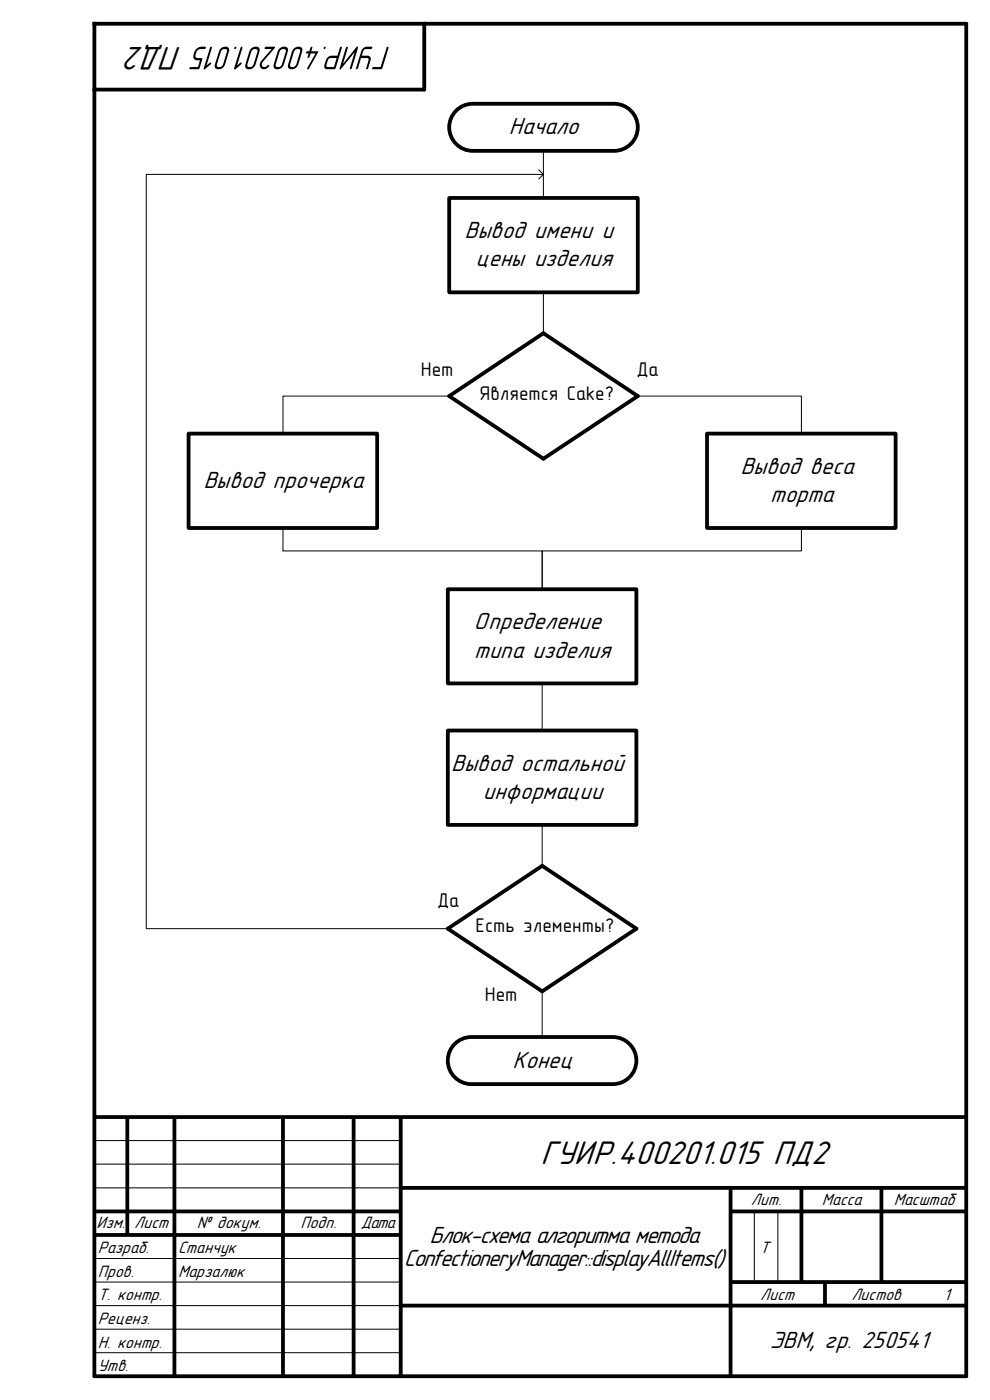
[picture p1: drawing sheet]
<svg xmlns="http://www.w3.org/2000/svg" width="210mm" height="297mm" viewBox="0 0 210 297" stroke-linecap="round" stroke-linejoin="round" font-family="sans-serif">
<path d="M20 5h185v287h-185zM90 5v14h-70" fill="none" stroke="#000" stroke-width=".8"/>
<g fill="none" stroke="#000" stroke-width=".8" stroke-linecap="butt">
<path d="M20 237h185M27 237v25M37 237v55M60 237v55M75 237v55M85 237v55M20 257h65M85 252h120M155 252v40M155 257h50M170 252v20M187 252v20"/>
<path d="M20 262h65M85 277h120M155 272h50M175 272v5"/>
</g>
<path d="M20 242h65M20 247h65M20 252h65M160 257v15M165 257v15M20 267h65M20 272h65M20 277h65M20 282h65M20 287h65" fill="none" stroke="#000" stroke-width=".21"/>
<g fill="#000">
<path d="M49.6 10.2a.25 .25 0 0 0 .5 0 .25 .25 0 0 0-.5 0zM46.9 10.2l-.5 .8-.8 2.6a.81 .81 0 0 0 .2 1 .81 .81 0 0 0 .9 .1l.5-.3 .4-.5 1-2.9a.85 .85 0 0 0-.4-1.1 .85 .85 0 0 0-1 .2zM47 10.7a.72 .72 0 0 1 1.2 0l-.9 2.9a.74 .74 0 0 1-.5 .6 .74 .74 0 0 1-.8-.3zM44.6 10l-1.4 4.7 .3-.1 1.3-1.1v-.2h-.2l-.8 .6 1.2-3.7-.1-.3zM41.6 10.5a1.82 1.82 0 0 0-.3 2.1l1.1 .2-.4 1.4h-1.5a.24 .24 0 0 0-.3 .2 .24 .24 0 0 0 .1 .3l1.9-.1 .7-2.2-1-.1a.5 .5 0 0 1-.4-.7l.2-.5a1 1 0 0 1 .8-.7h.8a.28 .28 0 0 0 .3-.2 .28 .28 0 0 0-.1-.3h-1.1z"/>
<path d="M66 10l-.4 .9h-.4a.25 .25 0 0 0-.3 .1 .25 .25 0 0 0 .1 .3h.5l-.3 .8a.22 .22 0 0 0 .2 .2 .22 .22 0 0 0 .3-.2l.2-.8h1l-1.7 3.1a.21 .21 0 0 0 .1 .3 .21 .21 0 0 0 .3-.2l1.9-3.4-.1-.2h-1.4l.3-.8-.2-.2zM62.2 10.4l-1.1 3.2a.8 .8 0 0 0 .2 1 .8 .8 0 0 0 1 .1l.5-.3 .4-.5 .9-2.9a.85 .85 0 0 0-.3-1.1 .85 .85 0 0 0-1.1 .2zM62.5 10.7a.71 .71 0 0 1 1.2 0l-.8 2.9a.74 .74 0 0 1-.6 .6 .74 .74 0 0 1-.8-.3zM59.4 10.2l-.5 .8-.8 2.6a.8 .8 0 0 0 .2 1 .8 .8 0 0 0 .9 .1l.5-.3 .4-.5 .9-2.9a.85 .85 0 0 0-.3-1.1 .85 .85 0 0 0-1.1 .2zM59.5 10.7a.71 .71 0 0 1 1.1 0l-.8 2.9a.74 .74 0 0 1-.6 .6 .74 .74 0 0 1-.7-.3zM56.2 10.1l-.1 .2 .2 .1h1.3l-2.1 2.5a1.02 1.02 0 0 0 .1 1.7 1.02 1.02 0 0 0 1.5-.8h-.2a.66 .66 0 0 1-.9 .4 .66 .66 0 0 1-.3-.9l2.6-3.2-.1-.2h-1.8zM53.4 10.2l-.5 .8-.8 2.6a.8 .8 0 0 0 .2 1 .8 .8 0 0 0 .9 .1l.5-.3 .4-.5 .9-2.9a.85 .85 0 0 0-.3-1.1 .85 .85 0 0 0-1.1 .2zM53.5 10.7a.71 .71 0 0 1 1.1 0l-.8 2.9a.74 .74 0 0 1-.6 .6 .74 .74 0 0 1-.7-.3zM51.1 10l-1.4 4.5v.2l.3-.1 1.3-1.1v-.2h-.3l-.7 .6 1.1-3.7v-.3z"/>
<path d="M82.1 10l-1.4 4.2h-1.5a.25 .25 0 0 0-.2 .2 .25 .25 0 0 0 .1 .3h1.7l.3-.2 1.3-4.3v-.3zM76.9 10.4l-1.4 4.2 .1 .1 .3-.2 .7-2.2 1.5 .1 .1 .4-.6 1.8 .3 .1 .2-.2 .5-1.7v-.7l-.6-.3h-1.2l.5-1.3 1.4-.1a.26 .26 0 0 0 .3-.2 .26 .26 0 0 0-.2-.3h-1.3zM73.4 10.1l-1.3 4.6h.2l2.9-3.6-1 3.5h.3l1.4-4.7h-.1l-.2 .1-2.8 3.5 1-3.4-.1-.2zM69.8 12.4l1.6-.1-.6 1.9-1.5-.1v-.3zM69.4 12.3l-.6 1.5 .1 .6 .5 .3 1.7-.1 1.4-4.6-.2-.1-.2 .2-.5 1.7-1.6 .1zM68.6 10.2a.25 .25 0 0 0 .5 0 .25 .25 0 0 0-.5 0z"/>
</g>
<path d="M96.5 23.8a5 5 0 0 1 3.8-1.8h30a5 5 0 0 1 5 5 5 5 0 0 1-5 5h-30a5 5 0 0 1-4.5-2.9 5 5 0 0 1 .7-5.3z" fill-rule="evenodd" fill="#fff"/>
<path d="M96.5 23.8a5 5 0 0 1 3.8-1.8h30a5 5 0 0 1 5 5 5 5 0 0 1-5 5h-30a5 5 0 0 1-4.5-2.9 5 5 0 0 1 .7-5.3z" fill="none" stroke="#000" stroke-width=".8"/>
<path d="M95.3 42h40v20h-40z" fill="#fff"/>
<path d="M95.3 42h40v20h-40z" fill="none" stroke="#000" stroke-width=".8"/>
<path d="M150 92h40v20h-40z" fill="#fff"/>
<path d="M95.3 84l20-13.3 20 13.3-20 13.3zM150 92h40v20h-40z" fill="none" stroke="#000" stroke-width=".8"/>
<path d="M115.3 32v10" fill="none" stroke="#000" stroke-width=".21"/>
<path d="M40 92h40v20h-40z" fill="#fff"/>
<path d="M40 92h40v20h-40z" fill="none" stroke="#000" stroke-width=".8"/>
<path d="M95 125h40v20h-40z" fill="#fff"/>
<path d="M95 125h40v20h-40z" fill="none" stroke="#000" stroke-width=".8"/>
<path d="M115.3 62v8.7M95.3 84h-35.3v8M135.3 84h34.7v8M60 112v4.9h55v8.1" fill="none" stroke="#000" stroke-width=".21"/>
<path d="M95 155h40v20h-40z" fill="#fff"/>
<path d="M95 155h40v20h-40z" fill="none" stroke="#000" stroke-width=".8"/>
<path d="M96.2 221.8a5 5 0 0 1 3.8-1.8h30a5 5 0 0 1 5 5 5 5 0 0 1-5 5h-30a5 5 0 0 1-4.5-2.9 5 5 0 0 1 .7-5.3z" fill-rule="evenodd" fill="#fff"/>
<path d="M95 197l20-13.3 20 13.3-20 13.3zM96.2 221.8a5 5 0 0 1 3.8-1.8h30a5 5 0 0 1 5 5 5 5 0 0 1-5 5h-30a5 5 0 0 1-4.5-2.9 5 5 0 0 1 .7-5.3z" fill="none" stroke="#000" stroke-width=".8"/>
<path d="M114.3 36l1 1-1 1M115.3 37h-84.3v160h64M170 112v4.9h-55v8.1M115 145v10M115 175v8.7M115 210.3v9.7" fill="none" stroke="#000" stroke-width=".21"/>
<g font-size="7.4">
<text x="38.6" y="9.9" transform="rotate(-180 38.6 9.9)">ПД2</text>
<text x="114.6" y="247">ГУИР.400201.015 ПД2</text>
</g>
<g font-size="5.3">
<text x="107.9" y="28.5">Начало</text>
<text x="98.6" y="50.5">Вывод имени и</text>
<text x="100.9" y="56.5">цены изделия</text>
<text x="157.1" y="100.5">Вывод веса</text>
<text x="43.1" y="103.5">Вывод прочерка</text>
<text x="163.4" y="106.5">торта</text>
<text x="100.5" y="133.5">Определение</text>
<text x="100.6" y="139.5">типа изделия</text>
<text x="95.7" y="163.5">Вывод остальной</text>
<text x="102.4" y="169.5">информации</text>
<text x="108.7" y="226.5">Конец</text>
<text x="91.1" y="263.6">Блок-схема алгоритма метода</text>
<text x="85.7" y="268.6">ConfectioneryManager::displayAllItems()</text>
<text x="163.3" y="286">ЭВМ, гр. 250541</text>
</g>
<g font-size="4.2">
<text x="89.3" y="79.8">Нет</text>
<text x="135" y="79.8">Да</text>
<text x="101.7" y="84.8">Является Cake?</text>
<text x="92.7" y="192.4">Да</text>
<text x="100.9" y="197.8">Есть элементы?</text>
<text x="102.8" y="212.3">Нет</text>
</g>
<g font-size="3.7">
<text x="159.3" y="255.6">Лит.</text>
<text x="174.3" y="255.6">Масса</text>
<text x="189.6" y="255.6">Масштаб</text>
<text x="20.5" y="260.6">Изм. Лист</text>
<text x="41.7" y="260.6">№ докум.</text>
<text x="63.7" y="260.6">Подп.</text>
<text x="76.5" y="260.6">Дата</text>
<text x="20.7" y="265.9">Разраб.</text>
<text x="37.8" y="265.9">Станчук</text>
<text x="161.2" y="265.9">Т</text>
<text x="20.7" y="270.9">Пров.</text>
<text x="20.7" y="275.9">Т. контр.</text>
<text x="37.8" y="270.9">Марзалюк</text>
<text x="161.2" y="275.7">Лист</text>
<text x="180.6" y="275.7">Листов</text>
<text x="200.2" y="275.7">1</text>
<text x="20.7" y="280.9">Реценз.</text>
<text x="20.7" y="285.9">Н. контр.</text>
<text x="20.7" y="290.9">Утв.</text>
</g>
</svg>
